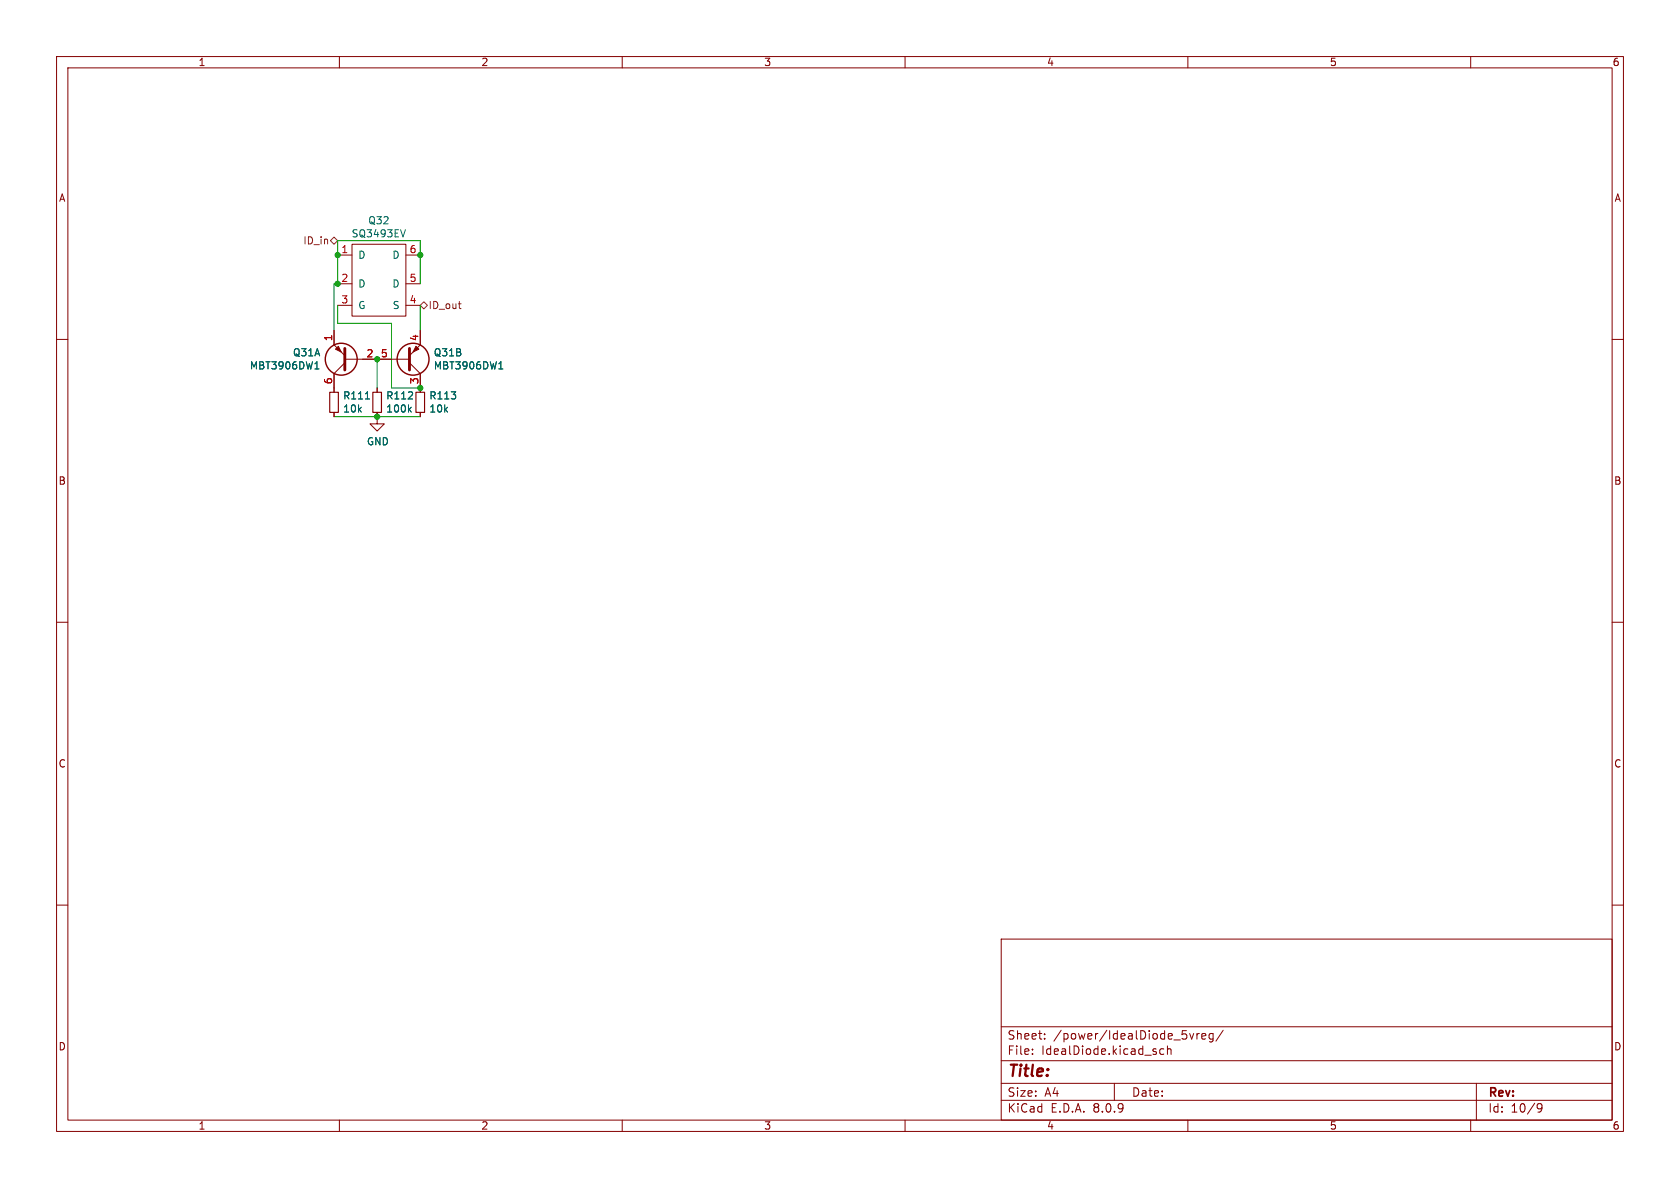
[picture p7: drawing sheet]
<svg xmlns="http://www.w3.org/2000/svg" width="297mm" height="210mm" viewBox="0 0 297 210" stroke-linecap="round" stroke-linejoin="round" font-family="sans-serif">
<g fill="none" stroke="#840000" stroke-width=".18">
<path d="M10 10h277v190h-277zM12 12h273v186h-273zM60 10v2M110 10v2M160 10v2M210 10v2M260 10v2M59.1 58.4v2.6l1.9 1.9M59.7 45.1h2.5M59.7 50.2h2.5M59.7 54h2.5M62.2 43.2h9.6v12.7h-9.6z"/>
<path d="M71.8 45.1h2.5M71.8 50.2h2.5M71.8 54h2.5M74.3 58.4v2.6l-1.9 1.9M10 60h2M59.1 72.9v.8M61 64.1l-1.9 1.9v3.3M61 63.5h11.4M66.7 72.9v2h1.2l-1.2 1.3-1.3-1.3h1.3M66.7 68.6v.7M72.4 64.1l1.9 1.9v3.3M74.3 72.9v.8"/>
<path d="M285 60h2M10 110h2M285 110h2M10 160h2M177 166h108v32h-108zM285 160h2M60 198v2M110 198v2M160 198v2M177 194.5h108M177 191.5h108M177 187.5h108"/>
<path d="M177 181.5h108M182.5 186.3v.1M182.5 185.5v.1M184.7 183.6v.1M184.7 182.8v.1M197 191.5v3M205.7 185.5l-.4-.1-.3 .3v.4l.2 .2h.5M206.4 185.5l.2-.1 .4 .1v.9M206.4 184.9v1.5M210 198v2M211 182.7l-.3 1M211.6 182.7v1"/>
<path d="M212 182.7l-.3 .1-.1 .2M212.5 183.2l.7-.1-.1-.3-.4-.1-.2 .2v.7h.6M214.5 182.8l-.5-.1-.3 .3v.4l.2 .2h.6M214.5 182.7v1.2l-.3 .3-.4-.1M216.2 182.1l-1.2 2M260 198v2M261 191.5v6.5M271.7 195.4l.3-.3 .5 .1a.99 .99 0 0 1-.3 1.4h-.3M271.7 195.7l.3 .3h.3l.3-.3"/>
</g>
<path d="M58.3 69.3h1.5v3.6h-1.5zM65.9 69.3h1.5v3.6h-1.5zM73.5 69.3h1.6v3.6h-1.6z" fill="none" stroke="#840000" stroke-width=".2"/>
<path d="M71.7 40.6l-.5 1.3M55.7 65.2h.7M55.9 64.1l.1-.1v1.2M64.6 70.5h.7M72.3 72.4l.4 .4M72.7 72l-.5 .5M88.2 65.2h.7M88.4 64.1l.1-.1v1.2" fill="none" stroke="#006464" stroke-width=".18"/>
<path d="M61 61.6v3.8M72.4 61.6v3.8" fill="none" stroke="#840000" stroke-width=".51"/>
<g fill="#840000" stroke="#840000" stroke-width=".18">
<path d="M59.3 61.7l.5-.5 .5 1z"/>
<path d="M73.5 61.2l.5 .5-1 .5z"/>
</g>
<g fill="none" stroke="#840000" stroke-width=".25">
<circle cx="60.3" cy="63.5" r="2.82"/>
<circle cx="73" cy="63.5" r="2.82"/>
</g>
<path d="M58.4 42.5l.7-.6 .6 .6-.6 .7zM74.3 54l.6-.7 .7 .7-.7 .6zM81 53.7h.5M81.4 54.6h.1" fill="none" stroke="#725600" stroke-width=".18"/>
<path d="M59.7 54v3.2h9.5v11.4h5.1M74.3 50.2v-7.7h-14.6v7.7h-.6v8.2M74.3 54v4.4M59.1 73.7h15.2M66.7 63.5v5.1" fill="none" stroke="#009600" stroke-width=".18"/>
<g fill="#009600" stroke="#009600" stroke-width=".18">
<circle cx="66.7" cy="63.5" r=".46"/>
<circle cx="74.3" cy="45.1" r=".46"/>
<circle cx="59.7" cy="45.1" r=".46"/>
<circle cx="59.7" cy="50.2" r=".46"/>
<circle cx="74.3" cy="68.6" r=".46"/>
<circle cx="66.7" cy="73.7" r=".46"/>
</g>
<text font-size="2.8" fill="#840000" x="178" y="190.9">Title:</text>
<g font-size="2.1" fill="#840000">
<text x="178" y="184">Sheet:</text>
<text x="186.2" y="184">/power/IdealDiode_5vreg/</text>
<text x="178" y="186.7">File:</text>
<text x="184.1" y="186.7">IdealDiode.kicad_sch</text>
<text x="178" y="196.9">KiCad</text>
<text x="178" y="194.1">Size:</text>
<text x="184.7" y="194.1">A4</text>
<text x="185.7" y="196.9">E.D.A.</text>
<text x="193.3" y="196.9">8.0.9</text>
<text x="200" y="194.1">Date:</text>
<text x="263" y="194.3">Rev:</text>
<text x="263" y="196.9">Id:</text>
<text x="267.1" y="196.9">10/9</text>
</g>
<g font-size="1.8" fill="#840000">
<text x="35" y="11.9">1</text>
<text x="85" y="11.9">2</text>
<text x="135" y="11.9">3</text>
<text x="185" y="11.9">4</text>
<text x="235" y="11.9">5</text>
<text x="285" y="11.9">6</text>
<text x="10.3" y="35.9">A</text>
<text x="285.3" y="35.9">A</text>
<text x="10.3" y="85.9">B</text>
<text x="285.3" y="85.9">B</text>
<text x="10.3" y="135.9">C</text>
<text x="285.3" y="135.9">C</text>
<text x="10.3" y="185.9">D</text>
<text x="285.3" y="185.9">D</text>
<text x="35" y="199.9">1</text>
<text x="85" y="199.9">2</text>
<text x="135" y="199.9">3</text>
<text x="185" y="199.9">4</text>
<text x="235" y="199.9">5</text>
<text x="285" y="199.9">6</text>
</g>
<g font-size="1.8" fill="#006464">
<text x="65" y="39.9">Q32</text>
<text x="62.1" y="42.2">SQ3493EV</text>
<text x="63.2" y="45.9">D</text>
<text x="69.3" y="45.9">D</text>
<text x="63.2" y="51">D</text>
<text x="69.3" y="51">D</text>
<text x="63.2" y="54.8">G</text>
<text x="69.3" y="54.8">S</text>
<text x="44.1" y="65.5">MBT3906DW1</text>
<text x="51.7" y="63.2">Q31A</text>
<text x="76.6" y="63.2">Q31B</text>
<text x="76.6" y="65.5">MBT3906DW1</text>
<text x="60.6" y="70.8">R111</text>
<text x="68.2" y="70.8">R112</text>
<text x="75.8" y="70.8">R113</text>
<text x="60.6" y="73.1">10k</text>
<text x="68.2" y="73.1">100k</text>
<text x="75.8" y="73.1">10k</text>
<text x="64.8" y="78.9">GND</text>
</g>
<g font-size="1.8" fill="#725600">
<text x="53.5" y="43.4">ID_in</text>
<text x="75.7" y="54.8">ID_out</text>
</g>
<g font-size="1.8" fill="#a90000">
<text x="60.3" y="44.8">1</text>
<text x="72.3" y="44.8">6</text>
<text x="60.3" y="49.9">2</text>
<text x="60.3" y="53.7">3</text>
<text x="72.3" y="53.7">4</text>
<text x="72.3" y="49.9">5</text>
<text x="58.8" y="60.4" transform="rotate(-90 58.8 60.4)">1</text>
<text x="64.7" y="63.2">2</text>
<text x="67.2" y="63.2">5</text>
<text x="74" y="60.4" transform="rotate(-90 74 60.4)">4</text>
<text x="58.8" y="68" transform="rotate(-90 58.8 68)">6</text>
<text x="74" y="68" transform="rotate(-90 74 68)">3</text>
</g>
</svg>
